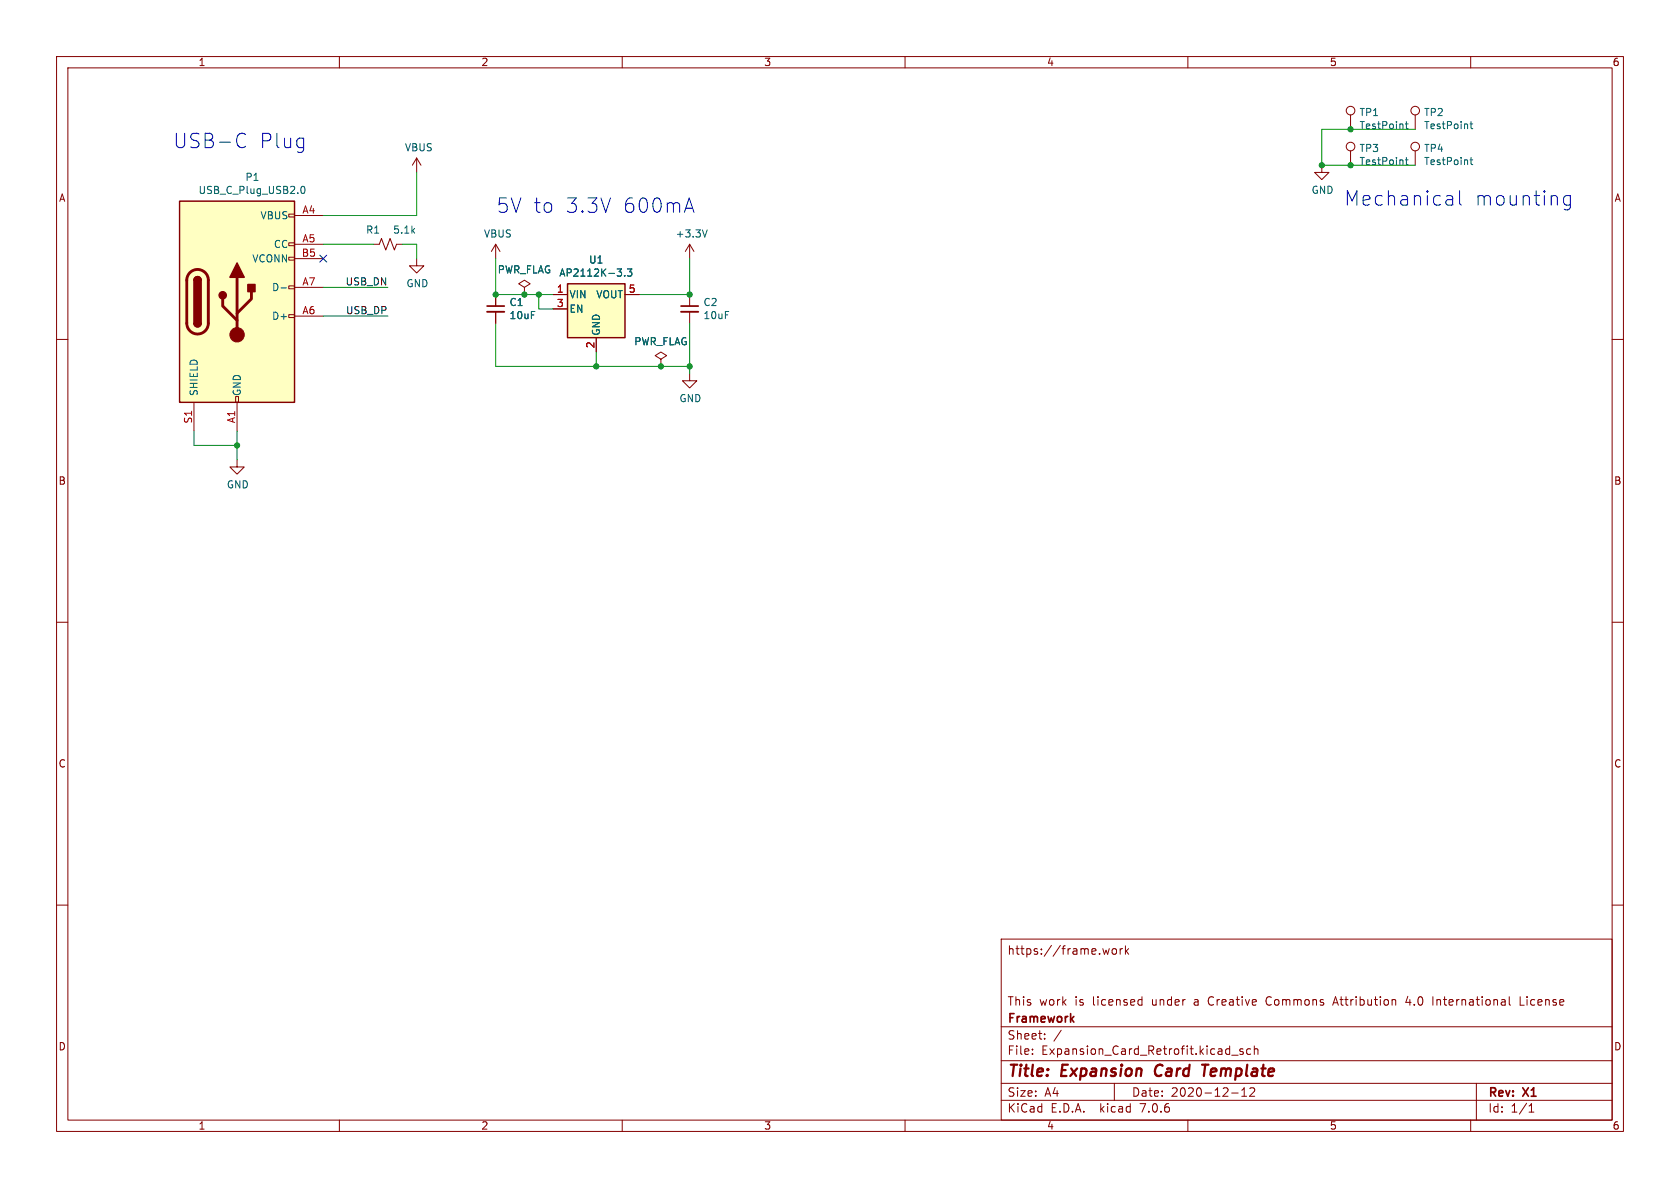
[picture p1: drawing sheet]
<svg xmlns="http://www.w3.org/2000/svg" width="297mm" height="210mm" viewBox="0 0 297 210" stroke-linecap="round" stroke-linejoin="round" font-family="sans-serif">
<g fill="none" stroke="#840000" stroke-width=".18">
<path d="M10 10h277v190h-277zM12 12h273v186h-273zM60 10v2M110 10v2M160 10v2M210 10v2M260 10v2M51.1 37.8h1v.6h-1zM52.1 38.1h5M73.7 27.9l-.8 1.3M73.7 27.9v2.6M73.7 27.9l.7 1.3"/>
<path d="M233.7 29.2v1.3h1.2l-1.2 1.3-1.3-1.3h1.3M238.8 20.3v2.6M238.8 26.7v2.5M250.2 20.3v2.6M250.2 26.7v2.5M10 60h2M51.1 55.6h1v.5h-1zM51.1 50.5h1v.6h-1zM51.1 45.5h1v.5h-1zM51.1 42.9h1v.5h-1zM52.1 43.2h5M52.1 55.9h5"/>
<path d="M52.1 50.8h5M52.1 45.7h5M66 43.2h1.1l.3-1 .8 2 .8-2 .7 2 .4-1h1M73.7 45.7v1.3h1.2l-1.2 1.3-1.3-1.3h1.3M87.6 43.2v2.5M87.6 52.1v2M87.6 55.1v2.1M87.6 43.2l-.7 1.3M87.6 43.2l.8 1.3M92.7 50.8l1-.6-1-.7-1 .7 1 .6v1.3M92.7 52.1h.1M97.8 52.1h2.5"/>
<path d="M97.8 54.6h2.5M105.4 59.7v2.5M110.5 52.1h2.5M121.9 43.2v2.5M121.9 52.1v2M121.9 55.1v2.1M121.9 43.2l-.7 1.3M121.9 43.2l.8 1.3M285 60h2M34.3 71.1v5.1M41.7 70.1h.5v1h-.5zM41.9 71.1v5.1"/>
<path d="M116.8 63.5l1.1-.6-1.1-.7-1 .7 1 .6v1.3M116.8 64.8h.1M121.9 66v1.3h1.3l-1.3 1.3-1.3-1.3h1.3M41.9 81.3v1.3h1.3l-1.3 1.2-1.3-1.2h1.3M10 110h2M285 110h2M10 160h2M285 160h2M177 166h108v32h-108zM196.1 167.7l-.3 1-.3-.7-.3 .7M196.7 167.8l.2-.1 .4 .1 .1 .6-.2 .2-.3 .1-.2-.1zM198 167.7v1"/>
<path d="M198.5 167.7l-.3 .1-.2 .2M199 167.2v1.5M199.1 168.1l.4 .6M199.5 167.7l-.5 .6M201.5 176.7l.4 .1M201.9 176.2v1.5M201.9 177.6l-.4 .1M224 176.4l-.2 .4 .2 .7M235.7 177.3h.8M236.1 176.2l-.5 1.5M246.5 176.7l.2 .2v.8M248.9 176.1l-.4 1.1h1"/>
<path d="M253.3 176.2v1.5M266.8 176.2v1.3l.2 .2M268.7 176.2v1.5h.8M60 198v2M110 198v2M160 198v2M177 194.5h108M177 191.5h108M177 187.5h108M177 181.5h108M182.5 186.3v.1M182.5 185.5v.1"/>
<path d="M184.7 183.6v.1M184.7 182.8v.1M187.6 182.1l-1.3 2M197 191.5v3M210 198v2M217.7 186.5h1.2M217.7 193.2h1.2M219.5 193.8h.9M219.5 192.7l.5-.4v1.5M219.7 185.5l-.3-.1-.2 .2v.2l.5 .2v.3h-.5M221.1 185.5l-.4-.1-.3 .3v.4l.1 .2h.6M221.7 185.5l.3-.1 .3 .1 .1 .9"/>
<path d="M221.7 184.9v1.5M221.7 192.4v.5l-.8 .9h.9M260 198v2M261 191.5v6.5M270.3 196.6h.9M270.3 195.5l.4-.4v1.5"/>
<circle cx="238.8" cy="19.6" r=".76"/>
<circle cx="250.2" cy="19.6" r=".76"/>
<circle cx="238.8" cy="25.9" r=".76"/>
<circle cx="250.2" cy="25.9" r=".76"/>
</g>
<path d="M204.5 188.5a1.27 1.27 0 0 0 0 1.6M212.5 188.2h1.1M213.1 188.2l-.3 2" fill="none" stroke="#840000" stroke-width=".4"/>
<path d="M86.1 55.1h3.1M120.4 55.1h3" fill="none" stroke="#840000" stroke-width=".33"/>
<path d="M86.1 54.1h3.1M120.4 54.1h3" fill="none" stroke="#840000" stroke-width=".3"/>
<g fill="none" stroke="#006464" stroke-width=".18">
<path d="M53.3 33.1l.2-.2a.68 .68 0 0 1 .4 .7 .68 .68 0 0 1-.4 .6l-.2-.1-.1-.4zM248.4 21.9h.5M248.4 28.3h.5M248.6 21.5v1.1l.3 .2M248.6 27.8v1.1l.3 .2M259.9 21.9h.5M259.9 28.3h.5M260.1 21.5v1.1l.3 .2M260.1 27.8v1.1l.3 .2M49.7 50.9h1M109.1 47.5h.8l-.4 .5M109.8 48.1v.6"/>
<path d="M110.4 48.7v.1M110.9 47.5h.8l-.4 .5 .3 .1v.6l-.1 .1-.6-.1M125 40.6l-.4 1.3"/>
</g>
<g fill="#ffffc2" stroke="#ffffc2" stroke-width=".18">
<path d="M31.7 35.6h20.4v35.5h-20.4z"/>
<path d="M100.3 50.2h10.2v9.5h-10.2z"/>
</g>
<path d="M31.7 35.6h20.4v35.5h-20.4zM34.3 57.2a.64 .64 0 0 0 .6 .6 .64 .64 0 0 0 .7-.6M34.3 49.5a.64 .64 0 0 1 .6-.6 .64 .64 0 0 1 .7 .6M100.3 50.2h10.2v9.5h-10.2z" fill="none" stroke="#840000" stroke-width=".25"/>
<path d="M33.6 48.2a1.9 1.9 0 0 1 2.1-.4 1.9 1.9 0 0 1 1.1 1.7v7.7a1.91 1.91 0 0 1-1.9 1.8 1.91 1.91 0 0 1-1.9-1.8v-7.8l.2-.7zM39.4 52.8v1.3l2.5 2.5M41.9 49v10.2M44.4 51.6v1.2l-2.5 2.6" fill="none" stroke="#840000" stroke-width=".51"/>
<g fill="#840000" stroke="#840000" stroke-width=".25">
<path d="M34.3 57.2h1.3a.64 .64 0 0 1-.7 .6 .64 .64 0 0 1-.6-.6z"/>
<path d="M34.3 49.5h1.3v7.7h-1.3z"/>
<path d="M34.5 49.1a.64 .64 0 0 1 .7-.2 .64 .64 0 0 1 .4 .6h-1.3z"/>
<path d="M41.9 46.5l1.3 2.5h-2.6z"/>
<path d="M43.8 50.3h1.3v1.3h-1.3z"/>
<circle cx="39.4" cy="52.2" r=".63"/>
</g>
<circle cx="41.9" cy="59.2" r="1.27" fill="#840000" stroke="#840000" stroke-width=".18"/>
<path d="M42.3 23.7a.89 .89 0 0 1 1.1 .1M43.4 25.9a.89 .89 0 0 1-1.1 .1M121.2 36.8h1.2M121.8 35l.9 2.5M256 34.6h.5l.3 .3v1.4M256.8 36.1l-.8 .2M256.8 35.2l-.8 .1M258 33.7v2.2l.4 .4M277.6 34.7l-.7-.1-.5 .5v.7l.3 .3 .2 .2 .7-.2M277.6 34.6v2a.69 .69 0 0 1-1.1 .4" fill="none" stroke="#0000c2" stroke-width=".18"/>
<g fill="none" stroke="#009600" stroke-width=".18">
<path d="M73.7 30.5v7.6h-16.6M250.2 22.9h-16.5v6.3h16.5M57.1 43.2h8.9M57.1 50.8h11.5M57.1 55.9h11.5M71.1 43.2h2.6v2.5M87.6 45.7v6.4h10.2M87.6 57.2v7.6h34.3M95.2 52.1v2.5h2.6M121.9 45.7v6.4h-8.9M121.9 57.2v8.8M34.3 76.2v2.5h7.6"/>
<path d="M41.9 76.2v5.1M105.4 62.2v2.6"/>
</g>
<path d="M56.5 45.1l1.3 1.2M57.8 45.1l-1.3 1.2" fill="none" stroke="#000084" stroke-width=".18"/>
<g fill="#009600" stroke="#009600" stroke-width=".18">
<circle cx="41.9" cy="78.7" r=".46"/>
<circle cx="92.7" cy="52.1" r=".46"/>
<circle cx="95.2" cy="52.1" r=".46"/>
<circle cx="87.6" cy="52.1" r=".46"/>
<circle cx="238.8" cy="29.2" r=".46"/>
<circle cx="105.4" cy="64.8" r=".46"/>
<circle cx="233.7" cy="29.2" r=".46"/>
<circle cx="238.8" cy="22.9" r=".46"/>
<circle cx="116.8" cy="64.8" r=".46"/>
<circle cx="121.9" cy="64.8" r=".46"/>
<circle cx="121.9" cy="52.1" r=".46"/>
</g>
<g font-size="3.5" fill="#0000c2">
<text x="30.5" y="26.4">USB-C</text>
<text x="45.7" y="26.4">Plug</text>
<text x="87.6" y="37.9">5V to</text>
<text x="99.7" y="37.9">3.3V</text>
<text x="109.9" y="37.9">600mA</text>
<text x="237.5" y="36.6">Mechanical</text>
<text x="260.5" y="36.6">mounting</text>
</g>
<g font-size="2.8" fill="#840000">
<text x="178" y="190.9">Title:</text>
<text x="187.7" y="190.9">Expansion</text>
<text x="205" y="190.9">Card</text>
<text x="214.2" y="190.9">Template</text>
</g>
<g font-size="2.1" fill="#840000">
<text x="178" y="169">https://frame.work</text>
<text x="178" y="178">This</text>
<text x="183.7" y="178">work</text>
<text x="190.1" y="178">is</text>
<text x="193.3" y="178">licensed</text>
<text x="203.9" y="178">under</text>
<text x="211.5" y="178">a</text>
<text x="214.2" y="178">Creative</text>
<text x="224.5" y="178">Commons</text>
<text x="236.6" y="178">Attribution</text>
<text x="249.6" y="178">4.0</text>
<text x="254.4" y="178">International</text>
<text x="270" y="178">License</text>
<text x="178" y="184">Sheet:</text>
<text x="178" y="181.2">Framework</text>
<text x="178" y="186.7">File:</text>
<text x="184.1" y="186.7">Expansion_Card_Retrofit.kicad_sch</text>
<text x="178" y="196.9">KiCad</text>
<text x="178" y="194.1">Size:</text>
<text x="184.7" y="194.1">A4</text>
<text x="185.7" y="196.9">E.D.A.</text>
<text x="194.6" y="196.9">kicad</text>
<text x="200" y="194.1">Date:</text>
<text x="201.8" y="196.9">7.0.6</text>
<text x="207" y="194.1">2020-12-12</text>
<text x="263" y="194.3">Rev:</text>
<text x="263" y="196.9">Id:</text>
<text x="267.1" y="196.9">1/1</text>
<text x="269.4" y="194.3">X1</text>
</g>
<g font-size="1.8" fill="#840000">
<text x="35" y="11.9">1</text>
<text x="85" y="11.9">2</text>
<text x="135" y="11.9">3</text>
<text x="185" y="11.9">4</text>
<text x="235" y="11.9">5</text>
<text x="285" y="11.9">6</text>
<text x="10.3" y="35.9">A</text>
<text x="285.3" y="35.9">A</text>
<text x="10.3" y="85.9">B</text>
<text x="285.3" y="85.9">B</text>
<text x="10.3" y="135.9">C</text>
<text x="285.3" y="135.9">C</text>
<text x="10.3" y="185.9">D</text>
<text x="285.3" y="185.9">D</text>
<text x="35" y="199.9">1</text>
<text x="85" y="199.9">2</text>
<text x="135" y="199.9">3</text>
<text x="185" y="199.9">4</text>
<text x="235" y="199.9">5</text>
<text x="285" y="199.9">6</text>
</g>
<g font-size="1.8" fill="#006464">
<text x="240.2" y="20.7">TP1</text>
<text x="240.2" y="23">TestPoint</text>
<text x="251.7" y="20.7">TP2</text>
<text x="251.7" y="23">TestPoint</text>
<text x="71.5" y="26.9">VBUS</text>
<text x="240.2" y="27.1">TP3</text>
<text x="240.2" y="29.4">TestPoint</text>
<text x="251.7" y="27.1">TP4</text>
<text x="251.7" y="29.4">TestPoint</text>
<text x="35" y="34.5">USB_C_Plug_USB2.0</text>
<text x="43.3" y="32.2">P1</text>
<text x="231.8" y="34.5">GND</text>
<text x="46" y="39">VBUS</text>
<text x="64.6" y="41.5">R1</text>
<text x="69.4" y="41.5">5.1k</text>
<text x="44.5" y="46.6">VCONN</text>
<text x="48.3" y="44">CC</text>
<text x="85.5" y="42.2">VBUS</text>
<text x="104" y="46.8">U1</text>
<text x="119.4" y="42.2">+3.3V</text>
<text x="48" y="51.7">D-</text>
<text x="71.8" y="51">GND</text>
<text x="87.9" y="48.5">PWR_FLAG</text>
<text x="98.8" y="49.1">AP2112K-3.3</text>
<text x="100.6" y="52.9">VIN</text>
<text x="105.3" y="52.9">VOUT</text>
<text x="48" y="56.7">D+</text>
<text x="90" y="54.3">C1</text>
<text x="90" y="56.6">10uF</text>
<text x="100.6" y="55.5">EN</text>
<text x="106.3" y="59.4" transform="rotate(-90 106.3 59.4)">GND</text>
<text x="124.3" y="54.3">C2</text>
<text x="124.3" y="56.6">10uF</text>
<text x="112" y="61.2">PWR_FLAG</text>
<text x="35.2" y="70.1" transform="rotate(-90 35.2 70.1)">SHIELD</text>
<text x="42.8" y="70.1" transform="rotate(-90 42.8 70.1)">GND</text>
<text x="120" y="71.3">GND</text>
<text x="40" y="86.5">GND</text>
</g>
<g font-size="1.8" fill="#a90000">
<text x="53.4" y="37.8">A4</text>
<text x="53.3" y="45.5">B5</text>
<text x="53.4" y="42.9">A5</text>
<text x="53.4" y="50.5">A7</text>
<text x="98.4" y="51.8">1</text>
<text x="111.1" y="51.8">5</text>
<text x="53.4" y="55.6">A6</text>
<text x="98.4" y="54.4">3</text>
<text x="105.2" y="61.7" transform="rotate(-90 105.2 61.7)">2</text>
<text x="34" y="75" transform="rotate(-90 34 75)">S1</text>
<text x="41.7" y="74.9" transform="rotate(-90 41.7 74.9)">A1</text>
</g>
<g font-size="1.8" fill="#0f0f0f">
<text x="61" y="50.5">USB_DN</text>
<text x="61.1" y="55.6">USB_DP</text>
</g>
</svg>
